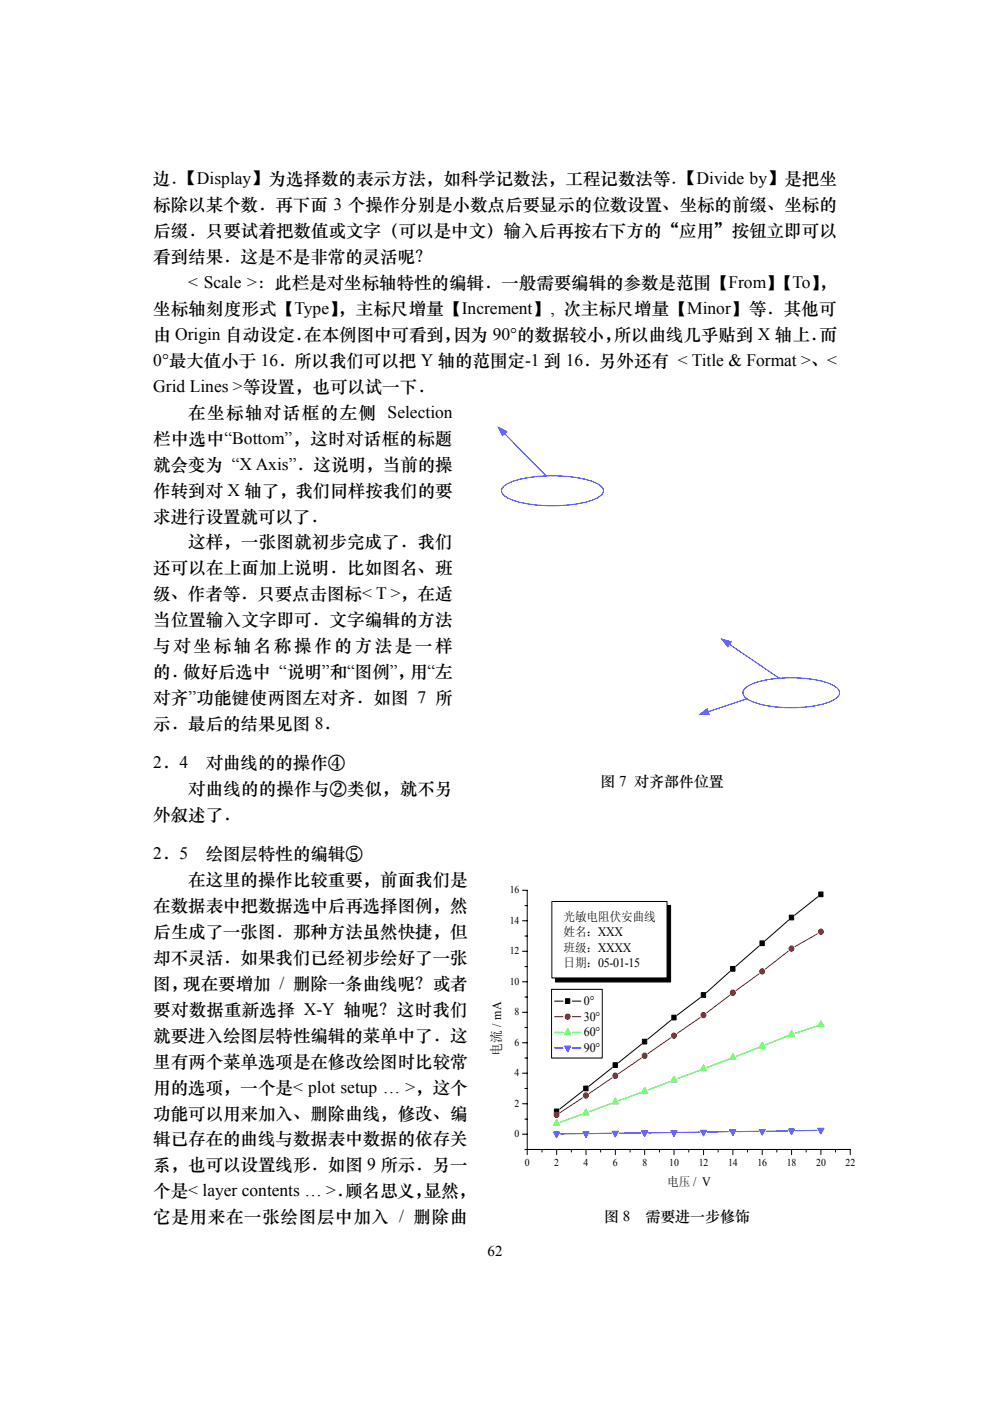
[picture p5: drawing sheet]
<svg xmlns="http://www.w3.org/2000/svg" width="210mm" height="297mm" viewBox="0 0 210 297" stroke-linecap="round" stroke-linejoin="round" font-family="sans-serif">
<path d="M160.2 147.6l-10.1 3.3" fill="none" stroke="#00f" stroke-width=".21"/>
<path d="M148.1 151.6l2-1.5 .5 1.5z" fill="#00f"/>
<path d="M154.6 136.5l14.6 10" fill="none" stroke="#00f" stroke-width=".21"/>
<path d="M152.9 135.3l2.3 .7-.9 1.3z" fill="#00f"/>
<path d="M158 146a10.5 10.5 0 0 1 5.5-2 26.2 26.2 0 0 1 12.9 1.1 1.96 1.96 0 0 1 1.6 2.2 6.7 6.7 0 0 1-4.6 2.2 27.3 27.3 0 0 1-14.2-.9 1.96 1.96 0 0 1-1.5-2.2z" fill-rule="evenodd" fill="#fff"/>
<path d="M158 146a10.5 10.5 0 0 1 5.5-2 26.2 26.2 0 0 1 12.9 1.1 1.96 1.96 0 0 1 1.6 2.2 6.7 6.7 0 0 1-4.6 2.2 27.3 27.3 0 0 1-14.2-.9 1.96 1.96 0 0 1-1.5-2.2z" fill="none" stroke="#00f" stroke-width=".21"/>
<path d="M162.1 144.7h11.2v4.3h-11.2z" fill="#fff"/>
<path d="M107 91.9l11.5 11.7" fill="none" stroke="#00f" stroke-width=".21"/>
<path d="M105.5 90.4l2.2 1.1-1.1 1z" fill="#00f"/>
<path d="M106.8 103.1a11.4 11.4 0 0 1 5.8-1.9 29 29 0 0 1 13.7 1.1 2.37 2.37 0 0 1 1.7 1.8 2.37 2.37 0 0 1-1.7 1.7 29.2 29.2 0 0 1-18.2 0 2.37 2.37 0 0 1-1.7-1.7z" fill-rule="evenodd" fill="#fff"/>
<path d="M106.8 103.1a11.4 11.4 0 0 1 5.8-1.9 29 29 0 0 1 13.7 1.1 2.37 2.37 0 0 1 1.7 1.8 2.37 2.37 0 0 1-1.7 1.7 29.2 29.2 0 0 1-18.2 0 2.37 2.37 0 0 1-1.7-1.7z" fill="none" stroke="#00f" stroke-width=".21"/>
<g fill="#fff">
<path d="M112.9 101.9h8.4v4.3h-8.4z"/>
<path d="M102.4 183.6h82.5v79.8h-82.5z"/>
</g>
<g fill="none" stroke="#000" stroke-width=".22">
<path d="M110.8 188.8h1v56M110.8 195.2h1M111.3 198.5h.5M111.3 192h.5M110.8 214.6h1M110.8 208.2h1M110.8 201.7h1M111.3 217.8h.5M111.3 211.4h.5M111.3 204.9h.5M110.8 234h1M110.8 227.5h1"/>
<path d="M110.8 221.1h1M111.3 237.3h.5M111.3 230.8h.5M111.3 224.3h.5M110.8 240.5h1M111.3 243.7h69v1.1M115 243.7v.6M118.1 243.7v1.1M121.2 243.7v.6M124.3 243.7v1.1M127.4 243.7v.6M130.5 243.7v1.1"/>
<path d="M133.6 243.7v.6M136.7 243.7v1.1M139.9 243.7v.6M143 243.7v1.1M146.1 243.7v.6M149.2 243.7v1.1M152.3 243.7v.6M155.4 243.7v1.1M158.5 243.7v.6M161.7 243.7v1.1M164.8 243.7v.6M167.9 243.7v1.1"/>
<path d="M171 243.7v.6M174.1 243.7v1.1M177.2 243.7v.6"/>
</g>
<path d="M167.3 195.1l-5 4.4M173.5 190.1l-4.9 3.9M142.3 216.3l-4.9 4M148.6 211.5l-5 3.7M154.8 206l-5 4.4M161 200.6l-4.9 4.3M123.6 231.3l-4.9 3.8M129.9 226.4l-5 3.9M136.1 221.4l-4.9 3.9" fill="none" stroke="#000" stroke-width=".21"/>
<g fill="#000" stroke="#000" stroke-width=".21">
<path d="M161.2 199.5h.9v1h-.9z" fill-rule="evenodd"/>
<path d="M167.4 194h.9v1h-.9z" fill-rule="evenodd"/>
<path d="M173.7 189.1h.9v1h-.9z" fill-rule="evenodd"/>
<path d="M142.5 215.2h.9v1h-.9z" fill-rule="evenodd"/>
<path d="M148.7 210.5h1v1h-1z" fill-rule="evenodd"/>
<path d="M155 204.9h.9v1h-.9z" fill-rule="evenodd"/>
<path d="M117.6 235.1h.9v1h-.9z" fill-rule="evenodd"/>
<path d="M123.8 230.3h.9v1h-.9z" fill-rule="evenodd"/>
<path d="M130 225.3h1v1h-1z" fill-rule="evenodd"/>
<path d="M136.2 220.3h1v1h-1z" fill-rule="evenodd"/>
</g>
<path d="M173.4 198l-4.8 2.7M148.5 215.7l-4.9 3.4M154.8 211l-4.9 3.7M161 206.5l-4.9 3.5M167.2 201.6l-4.9 3.9M123.6 232.7l-4.9 3.2M129.8 228.5l-4.8 3.3M136.1 224.3l-4.9 3.3M142.3 220l-4.9 3.4" fill="none" stroke="#f00" stroke-width=".21"/>
<g fill="#f00" stroke="#f00" stroke-width=".21">
<circle cx="118" cy="236.4" r=".55"/>
<circle cx="124.3" cy="232.3" r=".55"/>
<circle cx="130.5" cy="228.1" r=".55"/>
<circle cx="136.7" cy="223.8" r=".54"/>
<circle cx="142.9" cy="219.6" r=".54"/>
<circle cx="149.2" cy="215.2" r=".55"/>
<circle cx="155.4" cy="210.5" r=".55"/>
<circle cx="161.6" cy="206" r=".54"/>
<circle cx="167.9" cy="201.1" r=".54"/>
<circle cx="174.1" cy="197.5" r=".54"/>
</g>
<path d="M167.2 219.6l-4.8 1.9M173.4 217.5l-4.7 1.6M123.5 236.2l-4.7 1.7M129.7 233.9l-4.6 1.8M136 231.6l-4.7 1.7M142.2 229.3l-4.7 1.8M148.5 226.9l-4.8 1.8M154.7 224.5l-4.7 1.8M160.9 222.1l-4.7 1.8" fill="none" stroke="#0f0" stroke-width=".21"/>
<g fill="#0f0" stroke="#0f0" stroke-width=".21">
<path d="M118.1 237.4l.6 1.2h-1.3z"/>
<path d="M124.3 235.1l.6 1.2h-1.3z"/>
<path d="M130.5 232.8l.6 1.2h-1.2z"/>
<path d="M136.7 230.6l.7 1.2h-1.3z"/>
<path d="M143 228.2l.6 1.2h-1.3z"/>
<path d="M149.2 225.8l.6 1.2h-1.2z"/>
<path d="M155.4 223.4l.7 1.2h-1.3z"/>
<path d="M161.7 221l.6 1.2h-1.3z"/>
<path d="M167.9 218.5l.6 1.2h-1.3z"/>
<path d="M174.1 216.5l.7 1.2h-1.3z"/>
</g>
<path d="M154.6 239.9l-4.6 .1M160.9 239.9h-4.6M167.1 239.8l-4.6 .1M173.3 239.6l-4.6 .1M123.5 240.3l-4.6 .1M129.7 240.3h-4.6M135.9 240.2l-4.6 .1M142.2 240.1l-4.7 .1M148.4 240l-4.6 .1" fill="none" stroke="#00f" stroke-width=".21"/>
<g fill="#00f" stroke="#00f" stroke-width=".21">
<path d="M117.4 240h1.3l-.6 1.2z"/>
<path d="M123.6 240h1.3l-.6 1.2z"/>
<path d="M129.9 239.9h1.2l-.6 1.1z"/>
<path d="M136.1 239.8h1.3l-.7 1.2z"/>
<path d="M142.3 239.7h1.3l-.6 1.2z"/>
<path d="M148.6 239.6h1.2l-.6 1.2z"/>
<path d="M154.8 239.5h1.3l-.7 1.2z"/>
<path d="M161 239.5h1.3l-.6 1.2z"/>
<path d="M167.2 239.4h1.3l-.6 1.2z"/>
<path d="M173.5 239.2h1.3l-.7 1.2z"/>
</g>
<path d="M117 209.8h10.7v14.5h-10.7z" fill-rule="evenodd" fill="#fff" stroke="#000" stroke-width=".21"/>
<path d="M117.6 212.3h1.8M121.4 212.3h1.8" fill="none" stroke="#000" stroke-width=".21"/>
<g fill="#000" stroke="#000" stroke-width=".21">
<path d="M141.5 192h.7v15.3h-.7z" fill-rule="evenodd"/>
<path d="M117.8 207.4h24.4v.8h-24.4z" fill-rule="evenodd"/>
<path d="M119.9 211.8h1v.9h-1z" fill-rule="evenodd"/>
</g>
<path d="M117.6 215.6h1.8M121.4 215.6h1.8" fill="none" stroke="#f00" stroke-width=".21"/>
<circle cx="120.4" cy="215.6" r=".55" fill="#f00" stroke="#f00" stroke-width=".21"/>
<path d="M117.6 218.9h1.8M121.4 218.9h1.8" fill="none" stroke="#0f0" stroke-width=".21"/>
<path d="M120.4 218.1l.6 1.2h-1.2z" fill="#0f0" stroke="#0f0" stroke-width=".21"/>
<path d="M117.6 222.2h1.8M121.4 222.2h1.8" fill="none" stroke="#00f" stroke-width=".21"/>
<path d="M119.8 221.8h1.2l-.6 1.2z" fill="#00f" stroke="#00f" stroke-width=".21"/>
<path d="M117.1 191.1h24.4v16.2h-24.4z" fill-rule="evenodd" fill="#fff" stroke="#000" stroke-width=".21"/>
<g font-size="3.7">
<text x="32.5" y="39">边．</text>
<text x="38.1" y="39">【Display】为选择数的表示方法，如科学记数法，工程记数法等．</text>
<text x="144.1" y="39">【Divide by】是把坐</text>
<text x="32.5" y="44.5">标除以某个数．再下面 3 个操作分别是小数点后要显示的位数设置、坐标的前缀、坐标的</text>
<text x="32.5" y="50">后缀．只要试着把数值或文字（可以是中文）输入后再按右下方的“应用”按钮立即可以</text>
<text x="32.5" y="55.5">看到结果．这是不是非常的灵活呢？</text>
<text x="39.9" y="61">&lt; Scale &gt;：此栏是对坐标轴特性的编辑．一般需要编辑的参数是范围【From】</text>
<text x="164.4" y="61">【To】</text>
<text x="173.8" y="61">，</text>
<text x="32.5" y="66.5">坐标轴刻度形式【Type】</text>
<text x="71.7" y="66.5">，主标尺增量【Increment】, 次主标尺增量【Minor】等．其他可</text>
<text x="32.5" y="77.6">0°最大值小于 16．所以我们可以把 Y 轴的范围定-1 到 16．另外还有 &lt; Title &amp; Format &gt;、&lt;</text>
<text x="32.5" y="72.1">由 Origin 自动设定．</text>
<text x="64.5" y="72.1">在本例图中可看到，</text>
<text x="96.2" y="72.1">因为 90°的数据较小，</text>
<text x="130.2" y="72.1">所以曲线几乎贴到 X 轴上．</text>
<text x="173.8" y="72.1">而</text>
<text x="32.5" y="83.1">Grid Lines &gt;等设置，也可以试一下．</text>
<text x="39.9" y="88.6">在坐标轴对话框的左侧 Selection</text>
<text x="32.5" y="94.1">栏中选中“Bottom”，这时对话框的标题</text>
<text x="32.5" y="99.6">就会变为 “X Axis”．这说明，当前的操</text>
<text x="32.5" y="105.1">作转到对 X 轴了，我们同样按我们的要</text>
<text x="32.5" y="110.6">求进行设置就可以了．</text>
<text x="39.9" y="116.1">这样，一张图就初步完成了．我们</text>
<text x="32.5" y="121.6">还可以在上面加上说明．比如图名、班</text>
<text x="32.5" y="127.1">级、作者等．只要点击图标&lt; T &gt;，在适</text>
<text x="32.5" y="132.6">当位置输入文字即可．文字编辑的方法</text>
<text x="32.5" y="138.1">与对坐标轴名称操作的方法是一样</text>
<text x="32.5" y="143.6">的．做好后选中 “说明”和“图例”，用“左</text>
<text x="32.5" y="149.1">对齐”功能键使两图左对齐．如图 7 所</text>
<text x="32.5" y="154.6">示．最后的结果见图 8．</text>
<text x="32.5" y="162.9">2．4</text>
<text x="43.6" y="162.9">对曲线的的操作④</text>
<text x="32.5" y="173.9">外叙述了．</text>
<text x="39.9" y="168.4">对曲线的的操作与②类似，就不另</text>
<text x="32.5" y="182.1">2．5</text>
<text x="43.6" y="182.1">绘图层特性的编辑⑤</text>
<text x="39.9" y="187.6">在这里的操作比较重要，前面我们是</text>
<text x="32.5" y="193.1">在数据表中把数据选中后再选择图例，然</text>
<text x="32.5" y="198.6">后生成了一张图．那种方法虽然快捷，但</text>
<text x="32.5" y="204.1">却不灵活．如果我们已经初步绘好了一张</text>
<text x="32.5" y="209.6">图，现在要增加 / 删除一条曲线呢？或者</text>
<text x="32.5" y="215.1">要对数据重新选择 X-Y 轴呢？这时我们</text>
<text x="32.5" y="220.6">就要进入绘图层特性编辑的菜单中了．这</text>
<text x="32.5" y="226.1">里有两个菜单选项是在修改绘图时比较常</text>
<text x="32.5" y="231.6">用的选项，一个是&lt; plot setup … &gt;，这个</text>
<text x="32.5" y="237.2">功能可以用来加入、删除曲线，修改、编</text>
<text x="32.5" y="242.7">辑已存在的曲线与数据表中数据的依存关</text>
<text x="32.5" y="248.2">系，也可以设置线形．如图 9 所示．另一</text>
<text x="32.5" y="253.7">个是&lt; layer contents … &gt;．</text>
<text x="73.2" y="253.7">顾名思义，</text>
<text x="89.9" y="253.7">显然，</text>
<text x="32.5" y="259.2">它是用来在一张绘图层中加入 / 删除曲</text>
</g>
<g font-size="3.2">
<text x="127.4" y="166.7">图 7 对齐部件位置</text>
<text x="128.2" y="259">图 8</text>
<text x="136.9" y="259">需要进一步修饰</text>
<text x="103.4" y="266.3">62</text>
</g>
<text font-size="2.9" x="106.3" y="223.9" transform="rotate(-90 106.3 223.9)">电流 / mA</text>
<g font-size="2.7">
<text x="119.5" y="195.2">光敏电阻伏安曲线</text>
<text x="119.5" y="198.5">姓名：XXX</text>
<text x="119.5" y="201.8">班级：XXXX</text>
<text x="119.5" y="205.1">日期：05-01-15</text>
<text x="123.8" y="213.1">0°</text>
<text x="123.8" y="216.5">30°</text>
<text x="123.8" y="219.8">60°</text>
<text x="123.8" y="223.1">90°</text>
<text x="141.5" y="251.5">电压 / V</text>
</g>
<g font-size="2.2">
<text x="108.1" y="189.4">16</text>
<text x="108.1" y="195.8">14</text>
<text x="108.1" y="202.3">12</text>
<text x="108.1" y="208.7">10</text>
<text x="109.1" y="215.2">8</text>
<text x="109.1" y="221.7">6</text>
<text x="109.1" y="228.1">4</text>
<text x="109.1" y="234.6">2</text>
<text x="109.1" y="241.1">0</text>
<text x="111.3" y="247.2">0</text>
<text x="117.6" y="247.2">2</text>
<text x="123.8" y="247.2">4</text>
<text x="130" y="247.2">6</text>
<text x="136.3" y="247.2">8</text>
<text x="142" y="247.2">10</text>
<text x="148.2" y="247.2">12</text>
<text x="154.4" y="247.2">14</text>
<text x="160.7" y="247.2">16</text>
<text x="166.9" y="247.2">18</text>
<text x="173.1" y="247.2">20</text>
<text x="179.3" y="247.2">22</text>
</g>
</svg>
